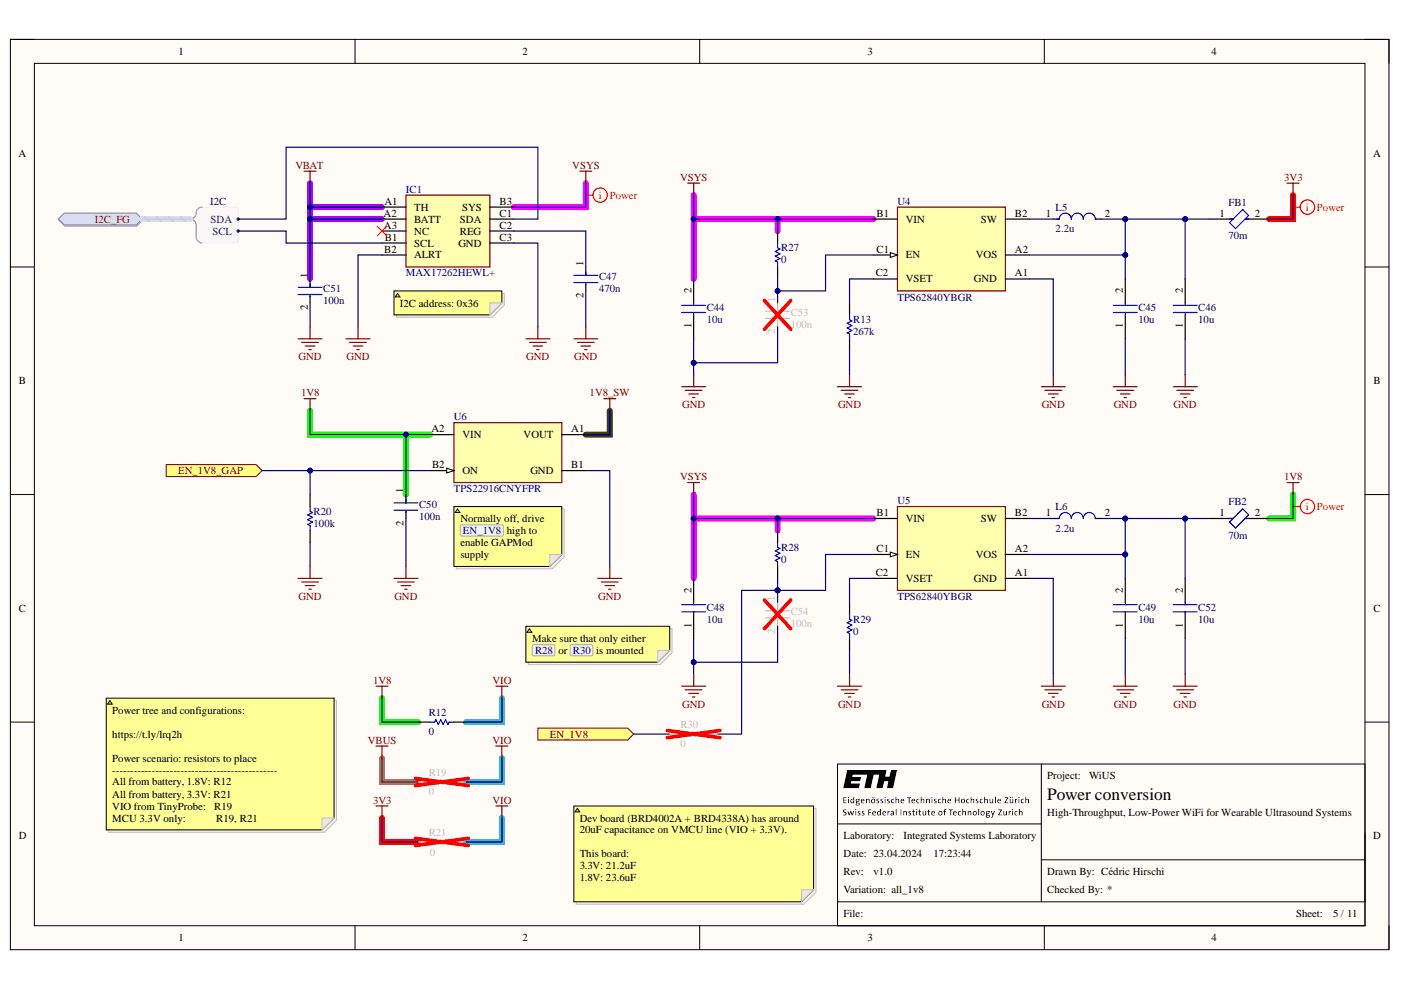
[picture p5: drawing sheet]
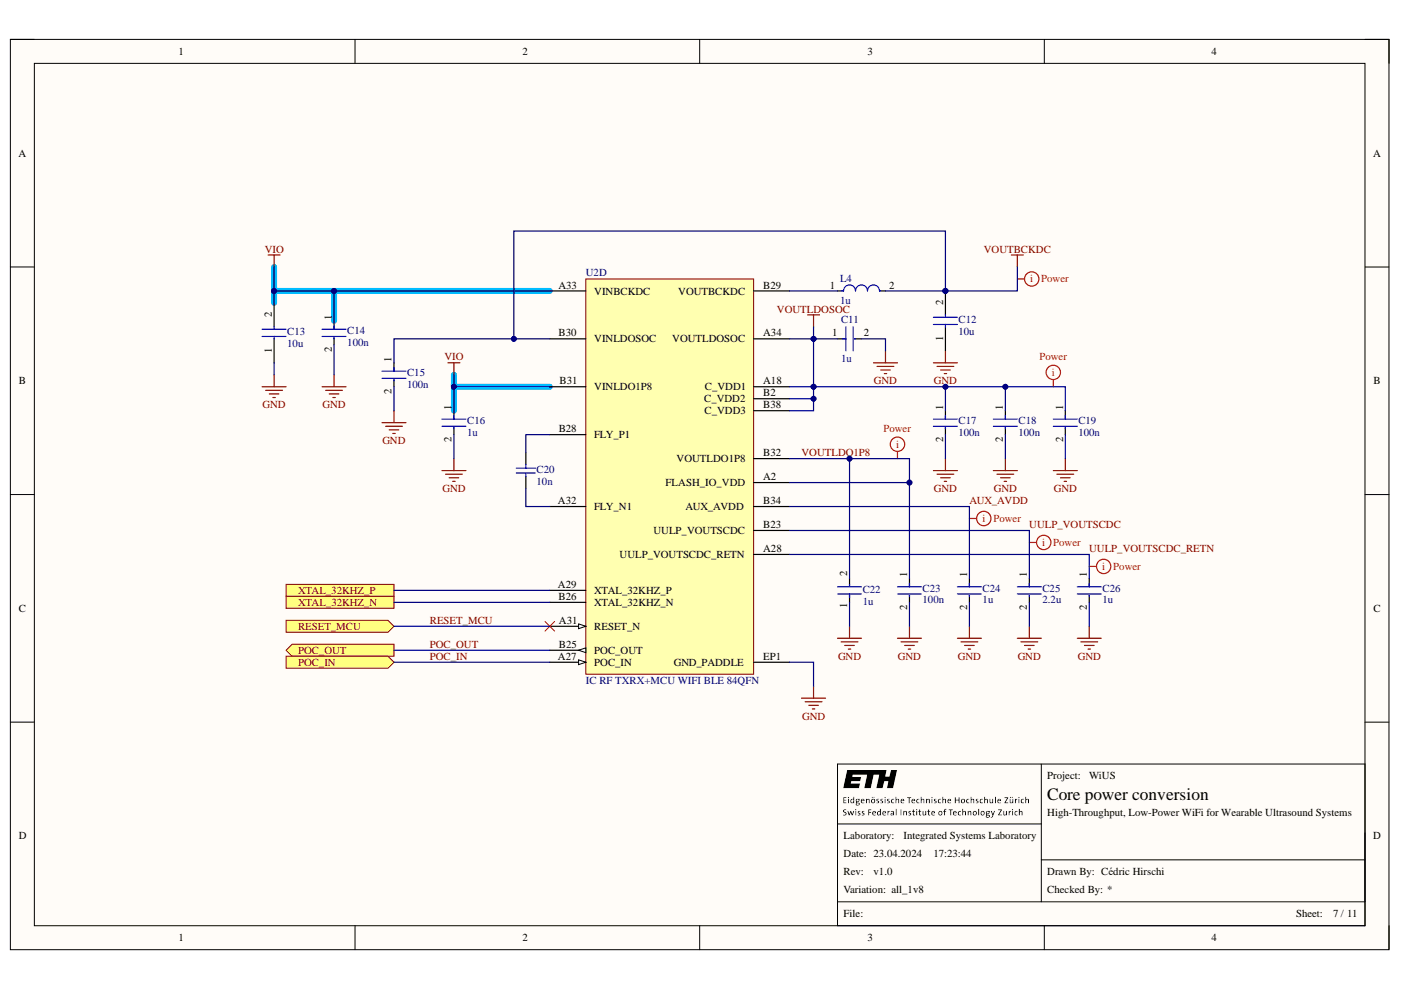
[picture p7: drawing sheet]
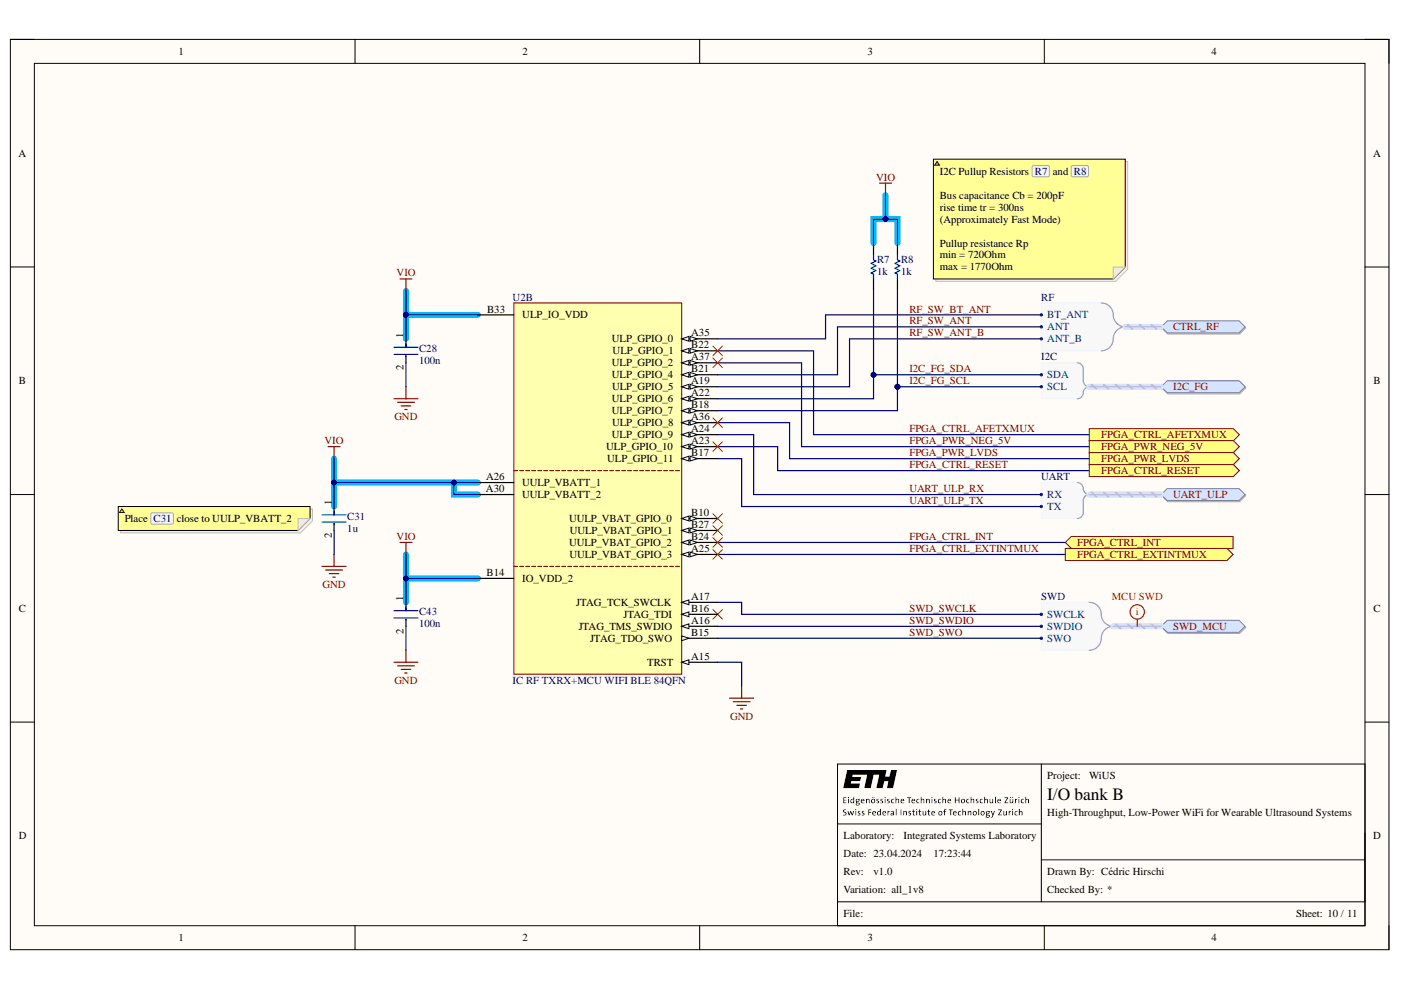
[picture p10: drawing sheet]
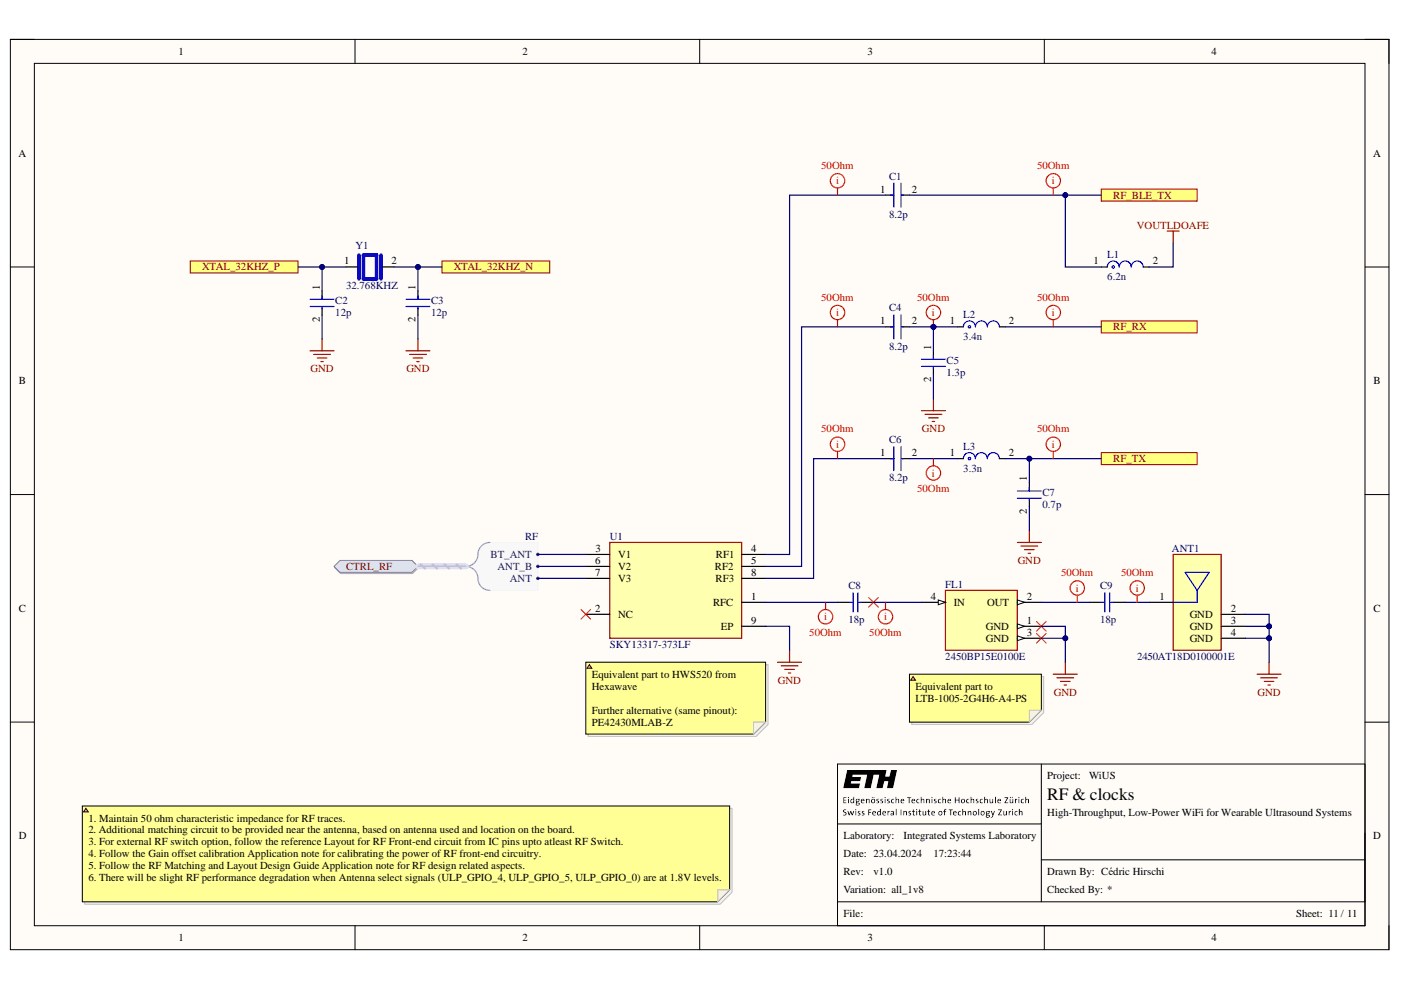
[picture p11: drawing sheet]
# Altium project wius_hardware.PrjPcb
Desc1: High-Throughput, Low-Power WiFi for Wearable Ultrasound Systems; DrawnBy: Cédric Hirschi; FileInfo: =DocumentName; Organization: Integrated Systems Laboratory; ProjectTitle: WiUS; Revision: v1.0
5 sheets, 66 parts. Net scope: hierarchical (ports join the sheet entries above them; power ports are global).
Board file: wius.PcbDoc
Sheets:
  power_conversion.SchDoc
  power_io.SchDoc
    Core power conversion = power_core.SchDoc
    I/O bank B = io_b.SchDoc
  rf_clocks.SchDoc

## Sheet power_conversion.SchDoc: Power conversion
size A4; SheetNumber: 5; SheetTotal: 11

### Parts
C44  10u  [CAPC1608X100N]
C45  10u  [CAPC1608X100N]
C46  10u  [CAPC1608X100N]
C47  470n  [FP-GRM15-0_1-MFG]
C48  10u  [CAPC1608X100N]
C49  10u  [CAPC1608X100N]
C50  100n  [FP-GRT155-0_05-MFG]
C51  100n  [FP-GRT155-0_05-MFG]
C52  10u  [CAPC1608X100N]
C53  100n  [FP-GRT155-0_05-MFG]
C54  100n  [FP-GRT155-0_05-MFG]
FB1  70m  [FP-BLM15-0_05-MFG]
FB2  70m  [FP-BLM15-0_05-MFG]
IC1  MAX17262HEWL+  [BGA9C40P3X3_153X153X69]
L5  2.2u  [FP-DFE201612C-MFG]
L6  2.2u  [FP-DFE201612C-MFG]
R12  value 0  [RESC1005X40X25ML05T10]  (hidden comment: Resistor 0R 0402 63 mW)
R13  267k  [RESC1005X40X25LL05T10]
R19  value 0  [RESC1005X40X25ML05T10]  (hidden comment: Resistor 0R 0402 63 mW)
R20  100k  [RESC1005X40X25NL05T10]
R21  value 0  [RESC1005X40X25ML05T10]  (hidden comment: Resistor 0R 0402 63 mW)
R27  value 0  [RESC1005X40X25ML05T10]  (hidden comment: Resistor 0R 0402 63 mW)
R28  value 0  [RESC1005X40X25ML05T10]  (hidden comment: Resistor 0R 0402 63 mW)
R29  value 0  [RESC1005X40X25ML05T10]  (hidden comment: Resistor 0R 0402 63 mW)
R30  value 0  [RESC1005X40X25ML05T10]  (hidden comment: Resistor 0R 0402 63 mW)
U4  TPS62840YBGR  [FP-YBG0006-MFG]
U5  TPS62840YBGR  [FP-YBG0006-MFG]
U6  TPS22916CNYFPR  [FP-YFP0004-IPC_C]

### Ports
EN_1V8 (in, see main[4C], io_a[3B], power_io[6B]), EN_1V8_GAP (in, see main[4C], io_a[3B], power_io[6B]), I2C_FG (harness I2C, see main[4C], connectors[2B], io_b[4B], power_io[6C])

### Harnesses
I2C: SDA, SCL

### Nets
1V8: C50.1 FB2.2 R12.2 U6.A2(VIN)
1V8_SW: U6.A1(VOUT)
3V3: FB1.2 R21.1
GND: C44.1 C45.1 C46.1 C47.2 C48.1 C49.1 C50.2 C51.2 C52.1 C53.2 C54.2 IC1.B2(ALRT) IC1.C3(GND) R13.1 R20.1 R29.2 U4.A1(GND) U5.A1(GND) U6.B1(GND)
VBAT: C51.1 IC1.A1(TH) IC1.A2(BATT)
VBUS: R19.2
VIO: R12.1 R19.1 R21.2
VSYS: C44.2 C48.2 IC1.B3(SYS) R27.1 R28.1 U4.B1(VIN) U5.B1(VIN)
NetC45_2: C45.2 C46.2 FB1.1 L5.2 U4.A2(VOS)
NetC47_1: C47.1 IC1.C2(REG)
NetC49_2: C49.2 C52.2 FB2.1 L6.2 U5.A2(VOS)
NetC53_1: C53.1 R27.2 U4.C1(EN)
NetC54_1: C54.1 R28.2 R30.2 U5.C1(EN)
NetIC1_B1: IC1.B1(SCL) ; port I2C_FG.SCL
NetIC1_C1: IC1.C1(SDA) ; port I2C_FG.SDA
NetL5_1: L5.1 U4.B2(SW)
NetL6_1: L6.1 U5.B2(SW)
NetR13_2: R13.2 U4.C2(VSET)
NetR20_2: R20.2 U6.B2(ON) ; port EN_1V8_GAP
NetR29_1: R29.1 U5.C2(VSET)
NetR30_1: R30.1 ; port EN_1V8

Not connected (* = marked no-connect by the designer): IC1 A3(NC)*

### Layout directives
net class Power: 1V8, 3V3, VSYS

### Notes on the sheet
- (near IC1) I2C address: 0x36
- Normally off, drive @{"Id":"CJHNTGTK\FOVVGBBZ","ObjectType":1} high to enable GAPMod supply
- (near C48) Make sure that only either @{"Id":"QZLTUDZT\VYBPXJUF","ObjectType":2} or @{"Id":"QZLTUDZT\XKOCDFZE","ObjectType":2} is mounted
- Power tree and configurations:
  https://t.ly/lrq2h
  Power scenario: resistors to place
  ----------------------------------------------
  All from battery, 1.8V: R12
  All from battery, 3.3V: R21
  VIO from TinyProbe:   R19
  MCU 3.3V only:           R19, R21
- Dev board (BRD4002A + BRD4338A) has around 20uF capacitance on VMCU line (VIO + 3.3V).
  This board:
  3.3V: 21.2uF
  1.8V: 23.6uF

## Sheet power_io.SchDoc: Power & I/O
size A3; SheetNumber: 6; SheetTotal: 11

### Sub-sheets
Core power conversion = power_core.SchDoc: XTAL_32KHZ_P, XTAL_32KHZ_N, RESET_MCU (in), POC_OUT (out), POC_IN (in)
I/O bank A = io_a.SchDoc (file not in this document): SPI_GAP (harness SPI), UART_GAP (harness UART), SPI_FPGA (harness SPI), LED_R (out), LED_G (out), EN_1V8 (out), GAP_GPIO_0 (bidir), GAP_GPIO_1 (bidir), GAP_GPIO_2 (bidir), GAP_GPIO_3 (bidir), FPGA_PWR_NEG_HV (out), FPGA_PWR_POS_HV (out), EN_1V8_GAP (out)
I/O bank B = io_b.SchDoc: CTRL_RF (harness RF), I2C_FG (harness I2C), UART_ULP (harness UART), SWD_MCU (harness SWD), FPGA_CTRL_INT (in), FPGA_CTRL_EXTINTMUX (out), FPGA_CTRL_AFETXMUX (out), FPGA_CTRL_RESET (out), FPGA_PWR_NEG_5V (out), FPGA_PWR_LVDS (out)
RF power conversion = power_rf.SchDoc (file not in this document): RF_TX, RF_RX, RF_BLE_TX

### Ports
CTRL_FPGA (harness FPGA, see main[4B], connectors[4C]), CTRL_PWR (harness PWR, see main[4B], connectors[2C]), CTRL_RF (harness RF, see main[5A], io_b[4B], rf_clocks[1C]), EN_1V8 (out, see main[4C], io_a[3B], power_conversion[1B]), EN_1V8_GAP (out, see main[4C], io_a[3B]), GAP_GPIO_0 (bidir, see main[5B], gap[3C], io_a[3B]), GAP_GPIO_1 (bidir, see main[5B], gap[3C], io_a[3B]), GAP_GPIO_2 (bidir, see main[5B], gap[3C], io_a[3B]), GAP_GPIO_3 (bidir, see main[5B], gap[3C], io_a[3B]), I2C_FG (harness I2C, see main[4B], connectors[2B], io_b[4B], power_conversion[1A]), LED_G (out, see main[4B], debug_interface[1D], io_a[3A]), LED_R (out, see main[4A], debug_interface[1D], io_a[3A]), POC_IN (in, see main[4A], debug_interface[3B], power_core[1C]), POC_OUT (out, see main[4A], debug_interface[3A], power_core[1C]), RESET_MCU (in, see main[4A], debug_interface[1C], power_core[1C]), RF_BLE_TX (see main[5A], power_rf[4C], rf_clocks[4A]), RF_RX (see main[5A], power_rf[4B], rf_clocks[4B]), RF_TX (see main[5A], power_rf[4A], rf_clocks[4B]), SPI_FPGA (harness SPI, see main[4B], connectors[4B], io_a[3C]), SPI_GAP (harness SPI, see main[5B], gap[3C], io_a[3B]), SWD_MCU (harness SWD, see main[4A], debug_interface[3B], io_b[4C]), UART_GAP (harness UART, see main[5B], gap[1C], io_a[3B]), UART_ULP (harness UART, see main[4A], debug_interface[3B], io_b[4C]), XTAL_32KHZ_N (see main[5A], power_core[1C], rf_clocks[2B]), XTAL_32KHZ_P (see main[5A], power_core[1C], rf_clocks[1B])

### Harnesses
PWR: -5V, -HV, +HV, LVDS
FPGA: INT, EXT_INT_MUX, AFE_TX_MUX, RESET

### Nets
FPGA_CTRL_AFETXMUX: sheet I/O bank B/FPGA_CTRL_AFETXMUX, port CTRL_FPGA.AFE_TX_MUX
FPGA_CTRL_EXTINTMUX: sheet I/O bank B/FPGA_CTRL_EXTINTMUX, port CTRL_FPGA.EXT_INT_MUX
FPGA_CTRL_INT: sheet I/O bank B/FPGA_CTRL_INT, port CTRL_FPGA.INT
FPGA_CTRL_RESET: sheet I/O bank B/FPGA_CTRL_RESET, port CTRL_FPGA.RESET
FPGA_PWR_LVDS: sheet I/O bank B/FPGA_PWR_LVDS, port CTRL_PWR.LVDS
FPGA_PWR_NEG_5V: sheet I/O bank B/FPGA_PWR_NEG_5V, port CTRL_PWR.-5V
FPGA_PWR_NEG_HV: sheet I/O bank A/FPGA_PWR_NEG_HV, port CTRL_PWR.-HV
FPGA_PWR_POS_HV: sheet I/O bank A/FPGA_PWR_POS_HV, port CTRL_PWR.+HV
POC_IN: port POC_IN, sheet Core power conversion/POC_IN
POC_OUT: port POC_OUT, sheet Core power conversion/POC_OUT
RESET_MCU: port RESET_MCU, sheet Core power conversion/RESET_MCU
NetU2_A29: port XTAL_32KHZ_P, sheet Core power conversion/XTAL_32KHZ_P
NetU2_B26: port XTAL_32KHZ_N, sheet Core power conversion/XTAL_32KHZ_N
(unnamed): port RF_TX, sheet RF power conversion/RF_TX
(unnamed): port RF_RX, sheet RF power conversion/RF_RX  [a separate net that carries the same name]
(unnamed): port RF_BLE_TX, sheet RF power conversion/RF_BLE_TX  [a separate net that carries the same name]
(unnamed): port LED_R, sheet I/O bank A/LED_R  [a separate net that carries the same name]
(unnamed): port LED_G, sheet I/O bank A/LED_G  [a separate net that carries the same name]
(unnamed): port EN_1V8, sheet I/O bank A/EN_1V8  [a separate net that carries the same name]
(unnamed): port GAP_GPIO_0, sheet I/O bank A/GAP_GPIO_0  [a separate net that carries the same name]
(unnamed): port GAP_GPIO_1, sheet I/O bank A/GAP_GPIO_1  [a separate net that carries the same name]
(unnamed): port GAP_GPIO_2, sheet I/O bank A/GAP_GPIO_2  [a separate net that carries the same name]
(unnamed): port GAP_GPIO_3, sheet I/O bank A/GAP_GPIO_3  [a separate net that carries the same name]
(unnamed): port EN_1V8_GAP, sheet I/O bank A/EN_1V8_GAP  [a separate net that carries the same name]

### Buses and harness runs
harness port CTRL_RF = sheet I/O bank B/CTRL_RF
harness port I2C_FG = sheet I/O bank B/I2C_FG
harness port SPI_FPGA = sheet I/O bank A/SPI_FPGA
harness port SPI_GAP = sheet I/O bank A/SPI_GAP
harness port SWD_MCU = sheet I/O bank B/SWD_MCU
harness port UART_GAP = sheet I/O bank A/UART_GAP
harness port UART_ULP = sheet I/O bank B/UART_ULP

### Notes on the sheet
- 1. Place all the decoupling capacitors close to the IC pins.
  2. It is mandatory to follow the reference schematics for optimal RF performance.
  3. Recommended to follow Star routing for the supply pins from Main Supply Source
  4. IO_VDD_1, IO_VDD_2,IO_VDD_3, ULP_IO_VDD can be powered independently by different Voltage Sources based on their corresponding signals voltage levels requirements. Voltages must be
  as per the recommended Operating conditions"
  5. If 917 IC variant with internal stacked flash is used, IO_VDD_1 supply can be either 1.8V or 3.3V based on the peripherals connected on GPIO 6:12 and GPIO 46:57.If external PSRAM or external
  Flash is connected on GPIO 46:57, then the signalling voltage on GPIO_6 to GPIO_12 must be same as external PSRAM/Flash supply voltage.
  6. Use recommended MPNs(Manufacturer Part Number) shown near to components.
  7. Even if GPIOs are not used, their respective IO domains must still be connected to the power supply

## Sheet power_core.SchDoc: Core power conversion
size A4; SheetNumber: 7; SheetTotal: 11

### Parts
C11  1u  [FP-GRM155-0_05-MFG]
C12  10u  [CAPC1608X100N]
C13  10u  [CAPC1608X100N]
C14  100n  [FP-GRT155-0_05-MFG]
C15  100n  [FP-GRT155-0_05-MFG]
C16  1u  [FP-GRM155-0_05-MFG]
C17  100n  [FP-GRT155-0_05-MFG]
C18  100n  [FP-GRT155-0_05-MFG]
C19  100n  [FP-GRT155-0_05-MFG]
C20  10n  [CAPC1005X55X25LL05T10]
C22  1u  [FP-GRM155-0_05-MFG]
C23  100n  [FP-GRT155-0_05-MFG]
C24  1u  [FP-GRM155-0_05-MFG]
C25  2.2u  [FP-GRM155-0_2-IPC_C]
C26  1u  [FP-GRM155-0_05-MFG]
L4  1u  [FP-DFE201210U-IPC_C]
U2  IC RF TXRX+MCU WIFI BLE 84QFN  [SIWG917M110LGTBA]  (part D of 4)

### Ports
POC_IN (in, see power_io[3B], debug_interface[3B], power_io[2B]), POC_OUT (out, see power_io[3B], debug_interface[3A], power_io[2B]), RESET_MCU (in, see power_io[3B], debug_interface[1C], power_io[2B]), XTAL_32KHZ_N (see power_io[3B], power_io[2B], rf_clocks[2B]), XTAL_32KHZ_P (see power_io[3B], power_io[2B], rf_clocks[1B])

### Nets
GND: C11.2 C12.1 C13.1 C14.2 C15.2 C16.2 C17.2 C18.2 C19.2 C22.1 C23.2 C24.2 C25.2 C26.2 U2.EP1(GND_PADDLE)
VIO: C13.2 C14.1 C16.1 U2.A33(VINBCKDC) U2.B31(VINLDO1P8)
VOUTBCKDC: C12.2 C15.1 L4.2 U2.B30(VINLDOSOC)
VOUTLDOSOC: C11.1 C17.1 C18.1 C19.1 U2.A18(C_VDD1) U2.A34(VOUTLDOSOC) U2.B2(C_VDD2) U2.B38(C_VDD3)
AUX_AVDD: C24.1 U2.B34(AUX_AVDD)
POC_IN: U2.A27(POC_IN) ; port POC_IN
POC_OUT: U2.B25(POC_OUT) ; port POC_OUT
RESET_MCU: U2.A31(RESET_N) ; port RESET_MCU
UULP_VOUTSCDC: C25.1 U2.B23(UULP_VOUTSCDC)
UULP_VOUTSCDC_RETN: C26.1 U2.A28(UULP_VOUTSCDC_RETN)
VOUTLDO1P8: C22.2 C23.1 U2.A2(FLASH_IO_VDD) U2.B32(VOUTLDO1P8)
NetC20_1: C20.1 U2.B28(FLY_P1)
NetC20_2: C20.2 U2.A32(FLY_N1)
NetL4_1: L4.1 U2.B29(VOUTBCKDC)
NetU2_A29: U2.A29(XTAL_32KHZ_P) ; port XTAL_32KHZ_P
NetU2_B26: U2.B26(XTAL_32KHZ_N) ; port XTAL_32KHZ_N

### Layout directives
net class Power: AUX_AVDD, UULP_VOUTSCDC, UULP_VOUTSCDC_RETN, VOUTBCKDC, VOUTLDO1P8, VOUTLDOSOC

## Sheet io_b.SchDoc: I/O bank B
size A4; SheetNumber: 10; SheetTotal: 11

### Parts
C28  100n  [FP-GRT155-0_05-MFG]
C31  1u  [FP-GRM155-0_05-MFG]
C43  100n  [FP-GRT155-0_05-MFG]
R7  1k  [RESC1005X40X25LL05T10]
R8  1k  [RESC1005X40X25LL05T10]
U2  IC RF TXRX+MCU WIFI BLE 84QFN  [SIWG917M110LGTBA]  (part B of 4)

### Ports
CTRL_RF (harness RF, see power_io[6C], rf_clocks[1C]), FPGA_CTRL_AFETXMUX (out, see power_io[6C]), FPGA_CTRL_EXTINTMUX (out, see power_io[6C]), FPGA_CTRL_INT (in, see power_io[6C]), FPGA_CTRL_RESET (out, see power_io[6C]), FPGA_PWR_LVDS (out, see power_io[6C]), FPGA_PWR_NEG_5V (out, see power_io[6C]), I2C_FG (harness I2C, see power_io[6C], connectors[2B], power_conversion[1A], power_io[6C]), SWD_MCU (harness SWD, see power_io[6C], debug_interface[3B], power_io[6C]), UART_ULP (harness UART, see power_io[6C], debug_interface[3B], power_io[6C])

### Harnesses
I2C: SDA, SCL
RF: BT_ANT, ANT, ANT_B
UART: RX, TX
SWD: SWCLK, SWDIO, SWO

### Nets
GND: C28.2 C31.2 C43.2 U2.A15(TRST)
VIO: C28.1 C31.1 C43.1 R7.2 R8.2 U2.A26(UULP_VBATT_1) U2.A30(UULP_VBATT_2) U2.B14(IO_VDD_2) U2.B33(ULP_IO_VDD)
FPGA_CTRL_AFETXMUX: U2.B22(ULP_GPIO_1) ; port FPGA_CTRL_AFETXMUX
FPGA_CTRL_EXTINTMUX: U2.A25(UULP_VBAT_GPIO_3) ; port FPGA_CTRL_EXTINTMUX
FPGA_CTRL_INT: U2.B24(UULP_VBAT_GPIO_2) ; port FPGA_CTRL_INT
FPGA_CTRL_RESET: U2.A23(ULP_GPIO_10) ; port FPGA_CTRL_RESET
FPGA_PWR_LVDS: U2.A36(ULP_GPIO_8) ; port FPGA_PWR_LVDS
FPGA_PWR_NEG_5V: U2.A37(ULP_GPIO_2) ; port FPGA_PWR_NEG_5V
I2C_FG_SCL: R8.1 U2.B18(ULP_GPIO_7) ; port I2C_FG.SCL
I2C_FG_SDA: R7.1 U2.A22(ULP_GPIO_6) ; port I2C_FG.SDA
RF_SW_ANT: U2.B21(ULP_GPIO_4) ; port CTRL_RF.ANT
RF_SW_ANT_B: U2.A19(ULP_GPIO_5) ; port CTRL_RF.ANT_B
RF_SW_BT_ANT: U2.A35(ULP_GPIO_0) ; port CTRL_RF.BT_ANT
SWD_SWCLK: U2.A17(JTAG_TCK_SWCLK) ; port SWD_MCU.SWCLK
SWD_SWDIO: U2.A16(JTAG_TMS_SWDIO) ; port SWD_MCU.SWDIO
SWD_SWO: U2.B15(JTAG_TDO_SWO) ; port SWD_MCU.SWO
UART_ULP_RX: U2.A24(ULP_GPIO_9) ; port UART_ULP.RX
UART_ULP_TX: U2.B17(ULP_GPIO_11) ; port UART_ULP.TX

Not connected (* = marked no-connect by the designer): U2 B10(UULP_VBAT_GPIO_0)* B16(JTAG_TDI)* B27(UULP_VBAT_GPIO_1)*

### Layout directives
net class SWD_MCU: (no net found under the mark)

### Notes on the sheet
- (near R8) I2C Pullup Resistors @{"Id":"YTYNVGIQ\KNXCYCUC","ObjectType":2} and @{"Id":"YTYNVGIQ\BYZEOTKQ","ObjectType":2}
  Bus capacitance Cb = 200pF
  rise time tr = 300ns
  (Approximately Fast Mode)
  Pullup resistance Rp
  min = 720Ohm
  max = 1770Ohm
- (near C31) Place @{"Id":"YTYNVGIQ\TQWKBKJS","ObjectType":2} close to UULP_VBATT_2

## Sheet rf_clocks.SchDoc: RF & clocks
size A4; SheetNumber: 11; SheetTotal: 11

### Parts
ANT1  2450AT18D0100001E  [FP-2450AT18D0100001E-MFG]
C1  8.2p  [FP-GJM155-0_05-IPC_B]
C2  12p  [FP-GRM155-0_05-MFG]
C3  12p  [FP-GRM155-0_05-MFG]
C4  8.2p  [FP-GJM155-0_05-IPC_B]
C5  1.3p  [FP-GJM155-0_05-IPC_B]
C6  8.2p  [FP-GJM155-0_05-IPC_B]
C7  0.7p  [FP-GJM155-0_05-IPC_C]
C8  18p  [CAPC1005X55X25LL05T10]
C9  18p  [CAPC1005X55X25LL05T10]
FL1  2450BP15E0100E  [FIL_2450BP15E0100E]
L1  6.2n  [FP-LQG15WH_02-IPC_C]
L2  3.4n  [FP-LQG15WH_02-IPC_C]
L3  3.3n  [FP-LQG15HH_02-IPC_C]
U1  SKY13317-373LF  [FP-SKY13317-373LF-MFG]
Y1  32.768KHZ  [XTAL_CM8V-T1A-32.768KHZ-7PF-20PPM-TA-QC]

### Ports
CTRL_RF (harness RF, see main[6A], io_b[4B], power_io[6C]), RF_BLE_TX (see main[6A], power_io[2C], power_rf[4C]), RF_RX (see main[6A], power_io[2C], power_rf[4B]), RF_TX (see main[6A], power_io[2C], power_rf[4A]), XTAL_32KHZ_N (see main[6A], power_core[1C], power_io[2B]), XTAL_32KHZ_P (see main[6A], power_core[1C], power_io[2B])

### Harnesses
RF: BT_ANT, ANT, ANT_B

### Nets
GND: ANT1.2(GND) ANT1.3(GND) ANT1.4(GND) C2.2 C3.2 C5.2 C7.2 FL1.1(GND) FL1.3(GND) U1.9(EP)
VOUTLDOAFE: L1.2
NetANT1_1: ANT1.1(FEED) C9.2
NetC1_1: C1.1 U1.4(RF1)
NetC1_2: C1.2 L1.1 ; port RF_BLE_TX
NetC2_1: C2.1 Y1.1 ; port XTAL_32KHZ_P
NetC3_1: C3.1 Y1.2 ; port XTAL_32KHZ_N
NetC4_1: C4.1 U1.5(RF2)
NetC4_2: C4.2 C5.1 L2.1
NetC6_1: C6.1 U1.8(RF3)
NetC6_2: C6.2 L3.1
NetC7_1: C7.1 L3.2 ; port RF_TX
NetC8_1: C8.1 U1.1(RFC)
NetC8_2: C8.2 FL1.4(IN)
NetC9_1: C9.1 FL1.2(OUT)
NetL2_2: L2.2 ; port RF_RX
NetU1_3: U1.3(V1) ; port CTRL_RF.BT_ANT
NetU1_6: U1.6(V2) ; port CTRL_RF.ANT_B
NetU1_7: U1.7(V3) ; port CTRL_RF.ANT

Not connected (* = marked no-connect by the designer): U1 2(NC)*

### Layout directives
rule Width Constraint [Pref Impedance = 50.00ohms    Min Impedance = 50.00ohms    Max Impedance = 50.00ohms]: NetANT1_1, NetC1_1, NetC1_2, NetC4_1, NetC4_2, NetC6_1, NetC6_2, NetC7_1, NetC8_1, NetC8_2, NetC9_1, NetL2_2

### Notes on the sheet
- (near U1) Equivalent part to HWS520 from Hexawave
  Further alternative (same pinout): PE42430MLAB-Z
- (near FL1) Equivalent part to LTB-1005-2G4H6-A4-PS
- 1. Maintain 50 ohm characteristic impedance for RF traces.
  2. Additional matching circuit to be provided near the antenna, based on antenna used and location on the board.
  3. For external RF switch option, follow the reference Layout for RF Front-end circuit from IC pins upto atleast RF Switch.
  4. Follow the Gain offset calibration Application note for calibrating the power of RF front-end circuitry.
  5. Follow the RF Matching and Layout Design Guide Application note for RF design related aspects.
  6. There will be slight RF performance degradation when Antenna select signals (ULP_GPIO_4, ULP_GPIO_5, ULP_GPIO_0) are at 1.8V levels.

## Nets that join several sheets
GND: power_conversion (19 pins), power_core (15 pins), io_b (C28.2 C31.2 C43.2 U2.A15), rf_clocks (10 pins)
VIO: power_conversion (R12.1 R19.1 R21.2), power_core (5 pins), io_b (9 pins)

## Assembly variants
mcu_1v8_from_tinyprobe: not fitted C27 C39 C39 C40 C40 C53 C54 R12 R21 R23 R25 R28 R34 R35 U3
all_1v8: not fitted C27 C39 C39 C40 C40 C53 C54 R19 R21 R23 R25 R34 R35 R? U3
